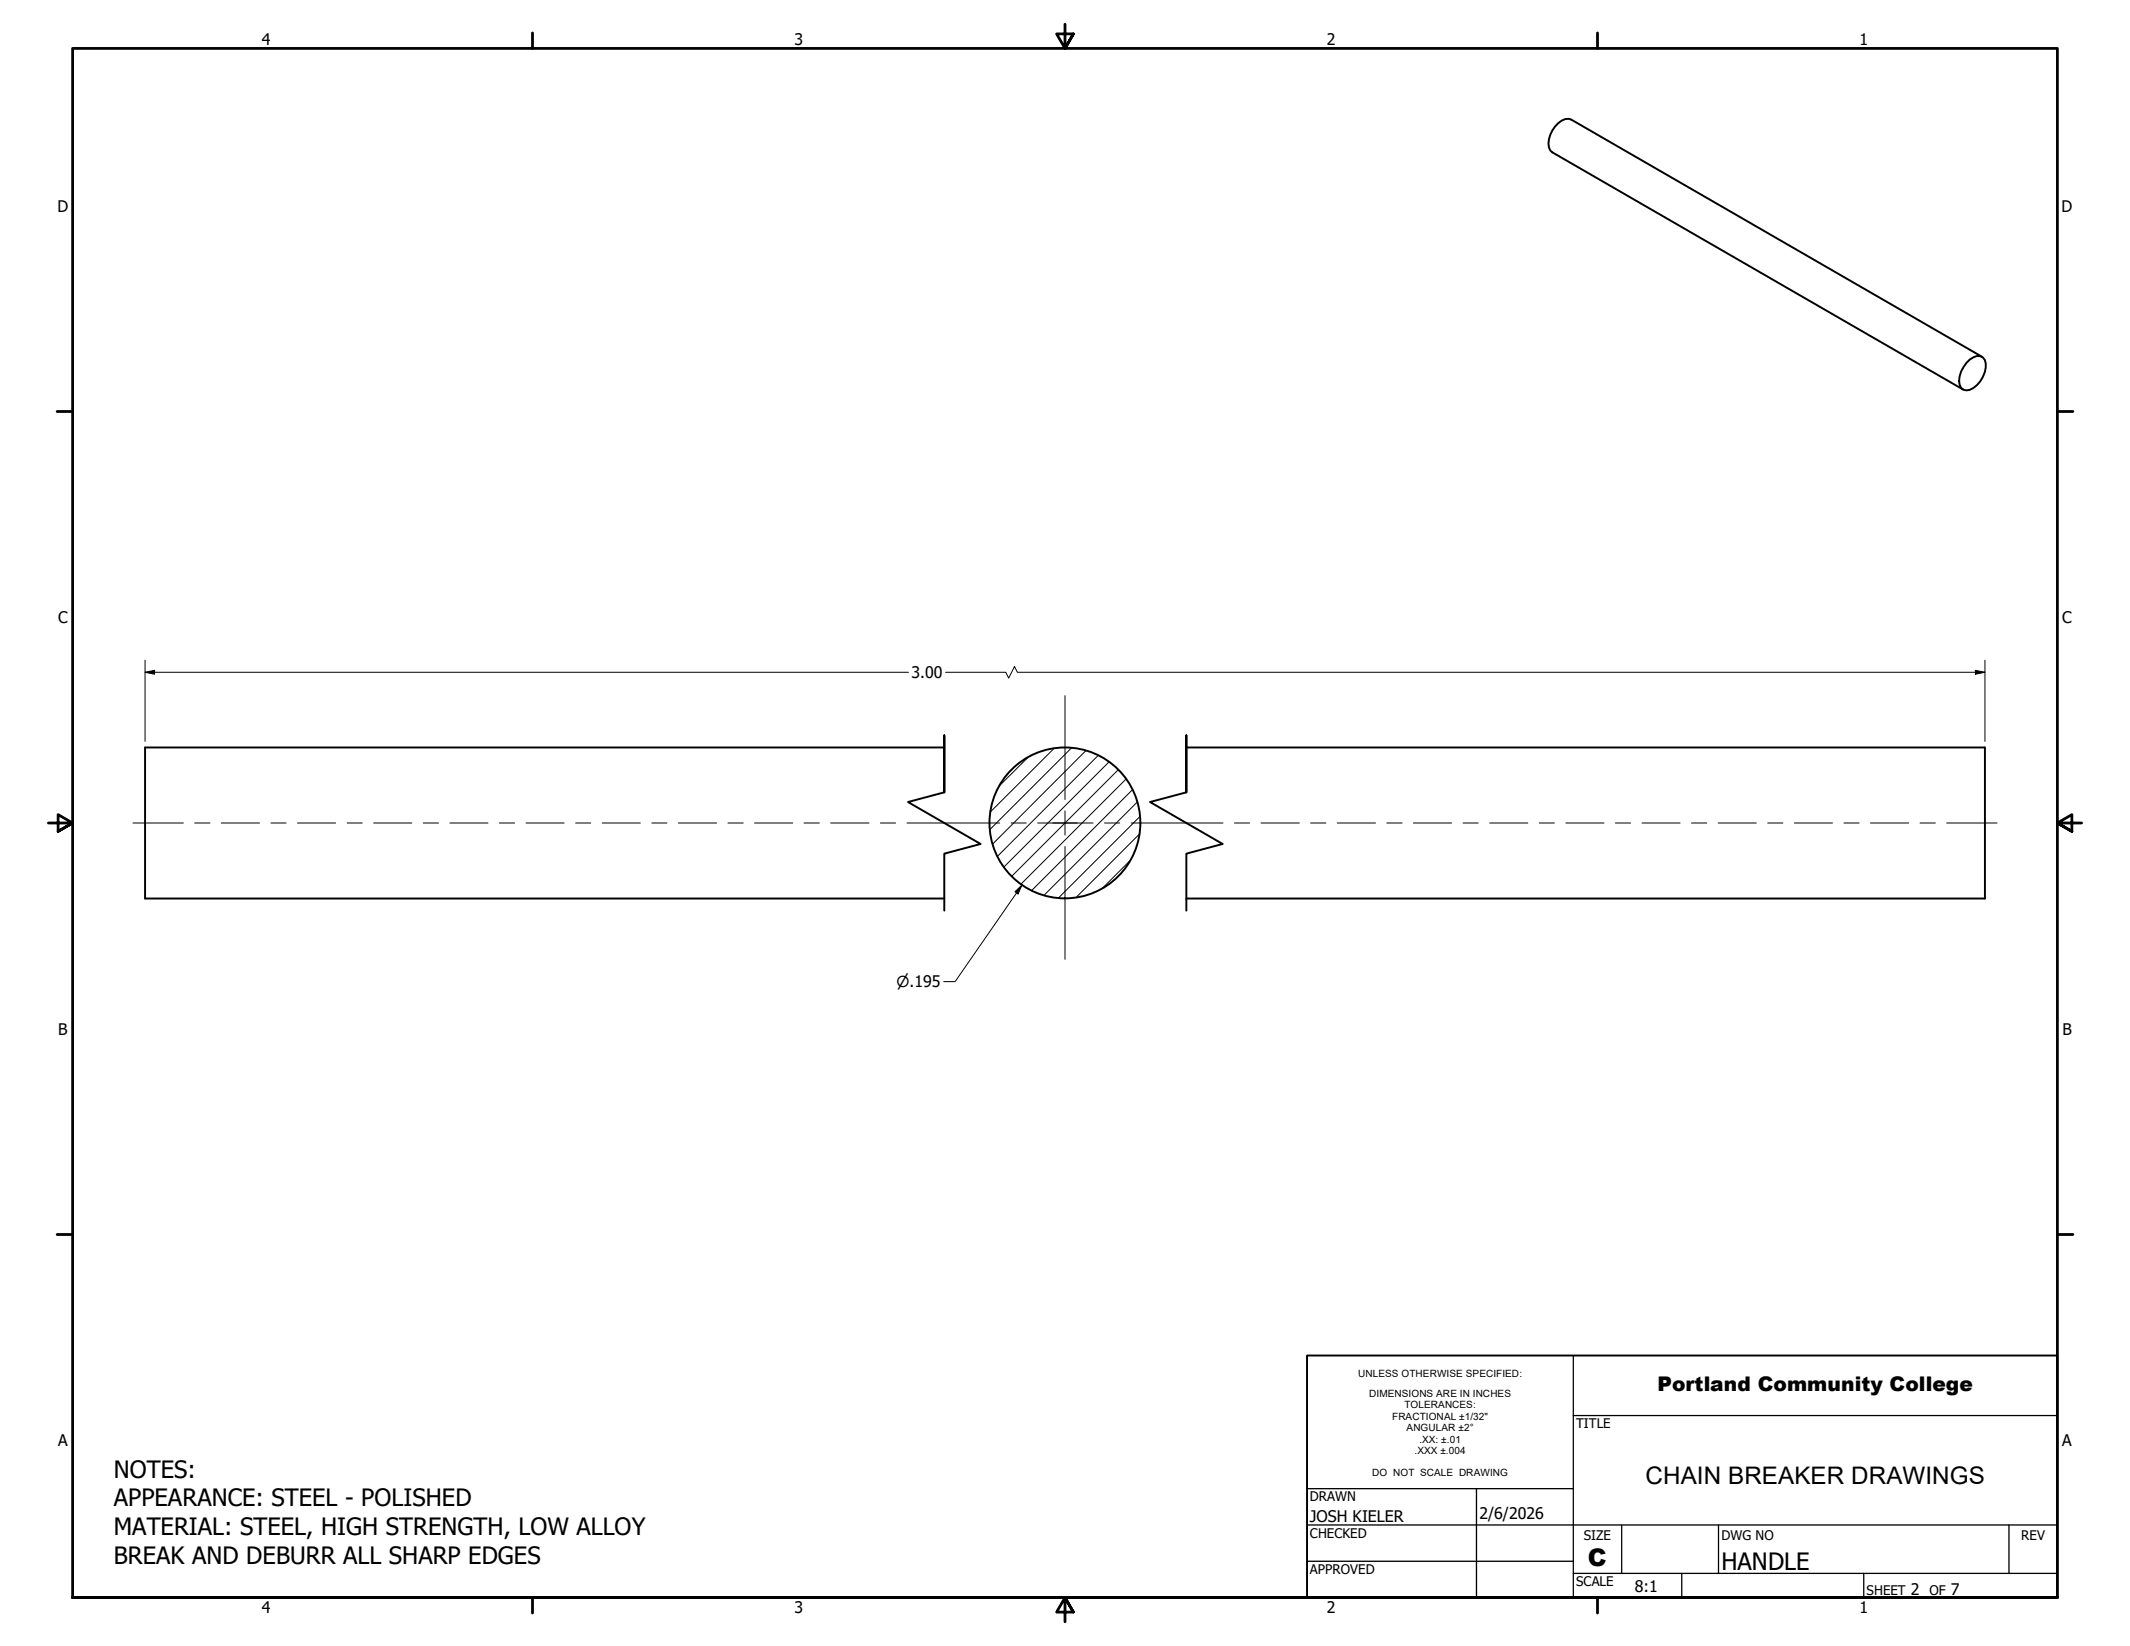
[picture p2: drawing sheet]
<svg xmlns="http://www.w3.org/2000/svg" width="559mm" height="432mm" viewBox="0 0 559 432" stroke-linecap="round" stroke-linejoin="round" font-family="sans-serif">
<!-- layer: Hatch (ANSI) -->
<g fill="none" stroke="#000" stroke-width=".26">
<path d="M269.7 198.7l-7.6 7.5M276.5 196.3l-16.7 16.7M281.1 196.2l-21.4 21.4M284.9 196.9l-24.5 24.5M288.1 198.2l-26.4 26.5M291 199.9l-27.6 27.6M293.4 201.9l-28 28M295.4 204.3l-27.6 27.7M297.1 207.1l-26.5 26.5M298.4 210.4l-24.5 24.5M299 218.7l-16.7 16.8M299.1 214.2l-21.4 21.4"/>
<path d="M296.6 225.6l-7.5 7.5"/>
</g>
<!-- layer: Break Line (ANSI) -->
<path d="M247.7 207.9v-15v15l-9.5 2.5 19.1 11-9.6 2.5v15M311.2 207.9v-15v15l-9.5 2.5 19.1 11-9.6 2.5v15" fill="none" stroke="#000" stroke-width=".51"/>
<!-- layer: Visible (ANSI) -->
<g fill="none" stroke="#000" stroke-width=".51">
<path d="M515.9 95.2a4.2 4.2 0 0 1 3.6-1.8 2.42 2.42 0 0 1 1.5 3 7.4 7.4 0 0 1-4.2 5.9 2.07 2.07 0 0 1-2.8-2.4 7.6 7.6 0 0 1 1.9-4.7zM520 93.6l-107.8-62.2a3.1 3.1 0 0 0-3.4 .9 7.1 7.1 0 0 0-2.4 6.4l.3 .8 .5 .5 107.8 62.2M247.7 196.1h-209.6v39.6h209.6M311.2 196.1h209.5v39.6h-209.5"/>
<circle cx="279.4" cy="215.9" r="19.8"/>
</g>
<!-- layer: Border (ANSI) -->
<g fill="none" stroke="#000" stroke-width=".72">
<path d="M139.7 8.6v4.1M279.4 6.3v6.4l-2.2-3.8h4.4l-2.2 3.8 2.2-3.8M419.1 8.6v4.1M15 107.9h4M539.8 107.9h4M12.7 215.9h6.3l-3.8-2.2v4.4l3.8-2.2-3.8 2.2M546.1 215.9h-6.3l3.8-2.2v4.4l-3.8-2.2 3.8 2.2M15 323.8h4M539.8 323.8h4M19 419.1v-406.4h520.8v406.4h-520.8h520.8M139.7 419.1v4.1M419.1 419.1v4.1"/>
<path d="M281.6 422.9l-2.2-3.8 2.2 3.8h-4.4l2.2-3.8v6.3"/>
</g>
<!-- layer: Title (ANSI) -->
<path d="M412.7 355.6v63.5M412.7 371.3h127.1M342.9 390.5h69.8M387.3 390.5v28.6M342.9 409.6h69.8M342.9 400h196.9M412.7 412.7h127.1M425.4 400v12.7M441.2 412.7v6.4M450.8 400v12.7M488.9 412.7v6.4M527 400v12.7" fill="none" stroke="#000" stroke-width=".34"/>
<path d="M342.9 355.6h196.9v63.5h-196.9z" fill="none" stroke="#000" stroke-width=".51"/>
<!-- layer: Dimension (ANSI) -->
<path d="M38.1 176.4l2.5-.5v1zM38.1 176.4h200.2M38.1 173.2v21.3M248.1 176.4h15.8l.7 1.5 1.5-3.1 .8 1.6h253.8M518.2 175.9l2.5 .5-2.5 .5zM520.7 173.2v21.3M266.3 233.9l1.8-1.7-1 2.3zM268.1 232.2l-17.5 25.3h-3" fill="none" stroke="#000" stroke-width=".26"/>
<path d="M38.1 176.4l2.5-.5v1zM518.2 175.9l2.5 .5-2.5 .5zM266.3 233.9l1.8-1.7-1 2.3z" fill="#000"/>
<!-- layer: Center Mark (ANSI) -->
<path d="M279.4 182.5v27.2M276.2 215.9h6.4M279.4 212.7v6.4M279.4 222.1v29.6" fill="none" stroke="#000" stroke-width=".26"/>
<!-- layer: Centerline (ANSI) -->
<g fill="none" stroke="#000" stroke-width=".26">
<path d="M34.9 215.9h13.2M51.1 215.9h4M58 215.9h10.1M71.1 215.9h4M78.1 215.9h10M91.1 215.9h3.9M98 215.9h10M111 215.9h4M118 215.9h10M131 215.9h4M138 215.9h10M151 215.9h4"/>
<path d="M158 215.9h10M171 215.9h4M178 215.9h10M191 215.9h4M198 215.9h10M210.9 215.9h4.1M217.9 215.9h10.1M231 215.9h3.9M238 215.9h24.3M265.3 215.9h3.9M272.2 215.9h14.6M289.8 215.9h4"/>
<path d="M296.8 215.9h24M323.8 215.9h4M330.8 215.9h10.1M343.8 215.9h4.1M350.8 215.9h10M363.8 215.9h4M370.8 215.9h10M383.8 215.9h4M390.8 215.9h10M403.8 215.9h4M410.8 215.9h10M423.8 215.9h4"/>
<path d="M430.8 215.9h10M443.8 215.9h4M450.8 215.9h10M463.8 215.9h3.9M470.7 215.9h10M483.7 215.9h4M490.7 215.9h10.1M503.7 215.9h4M510.7 215.9h13.2"/>
</g>
<g font-size="6.3">
<text x="29.8" y="387.6">NOTES:</text>
<text x="431.7" y="389.4">CHAIN BREAKER DRAWINGS</text>
<text x="29.8" y="395.2">APPEARANCE: STEEL - POLISHED</text>
<text x="29.8" y="402.7">MATERIAL: STEEL, HIGH STRENGTH, LOW ALLOY</text>
<text x="29.8" y="410.2">BREAK AND DEBURR ALL SHARP EDGES</text>
<text x="416.6" y="410.9">C</text>
<text x="451.6" y="412">HANDLE</text>
</g>
<text font-size="5.3" x="434.8" y="364.9">Portland Community College</text>
<g font-size="4.2">
<text x="68.7" y="11.7">4</text>
<text x="208.4" y="11.7">3</text>
<text x="348.1" y="11.7">2</text>
<text x="487.8" y="11.7">1</text>
<text x="15.1" y="55.5">D</text>
<text x="540.9" y="55.5">D</text>
<text x="15.2" y="163.4">C</text>
<text x="541" y="163.4">C</text>
<text x="239.1" y="177.9">3.00</text>
<text x="15.3" y="271.4">B</text>
<text x="541.1" y="271.4">B</text>
<text x="15.2" y="379.3">A</text>
<text x="541" y="379.3">A</text>
<text x="343.7" y="399.2">JOSH KIELER</text>
<text x="388.1" y="398.6">2/6/2026</text>
<text x="428.9" y="417.6">8:1</text>
<text x="501.3" y="418.3">2</text>
<text x="511.8" y="418.3">7</text>
<text x="68.7" y="423.2">4</text>
<text x="208.4" y="423.2">3</text>
<text x="348.1" y="423.2">2</text>
<text x="487.8" y="423.2">1</text>
</g>
<text font-size="4" x="235.2" y="259">⌀.195</text>
<g font-size="3.5">
<text x="413.5" y="374.6">TITLE</text>
<text x="343.7" y="393.8">DRAWN</text>
<text x="343.7" y="403.4">CHECKED</text>
<text x="415.5" y="404.1">SIZE</text>
<text x="451.6" y="404.1">DWG NO</text>
<text x="530.3" y="404">REV</text>
<text x="343.7" y="412.9">APPROVED</text>
<text x="413.5" y="416.1">SCALE</text>
<text x="489.7" y="418.3">SHEET</text>
<text x="506.2" y="418.3">OF</text>
</g>
<g font-size="2.6">
<text x="356.3" y="361.4">UNLESS OTHERWISE SPECIFIED:</text>
<text x="359.2" y="366.4">DIMENSIONS ARE IN INCHES</text>
<text x="368.4" y="369.4">TOLERANCES:</text>
<text x="365.3" y="372.4">FRACTIONAL ±1/32&quot;</text>
<text x="369" y="375.4">ANGULAR ±2°</text>
<text x="371.1" y="381.4">.XXX ±.004</text>
<text x="372.4" y="378.4">.XX: ±.01</text>
<text x="360" y="387.3">DO NOT SCALE DRAWING</text>
</g>
</svg>
